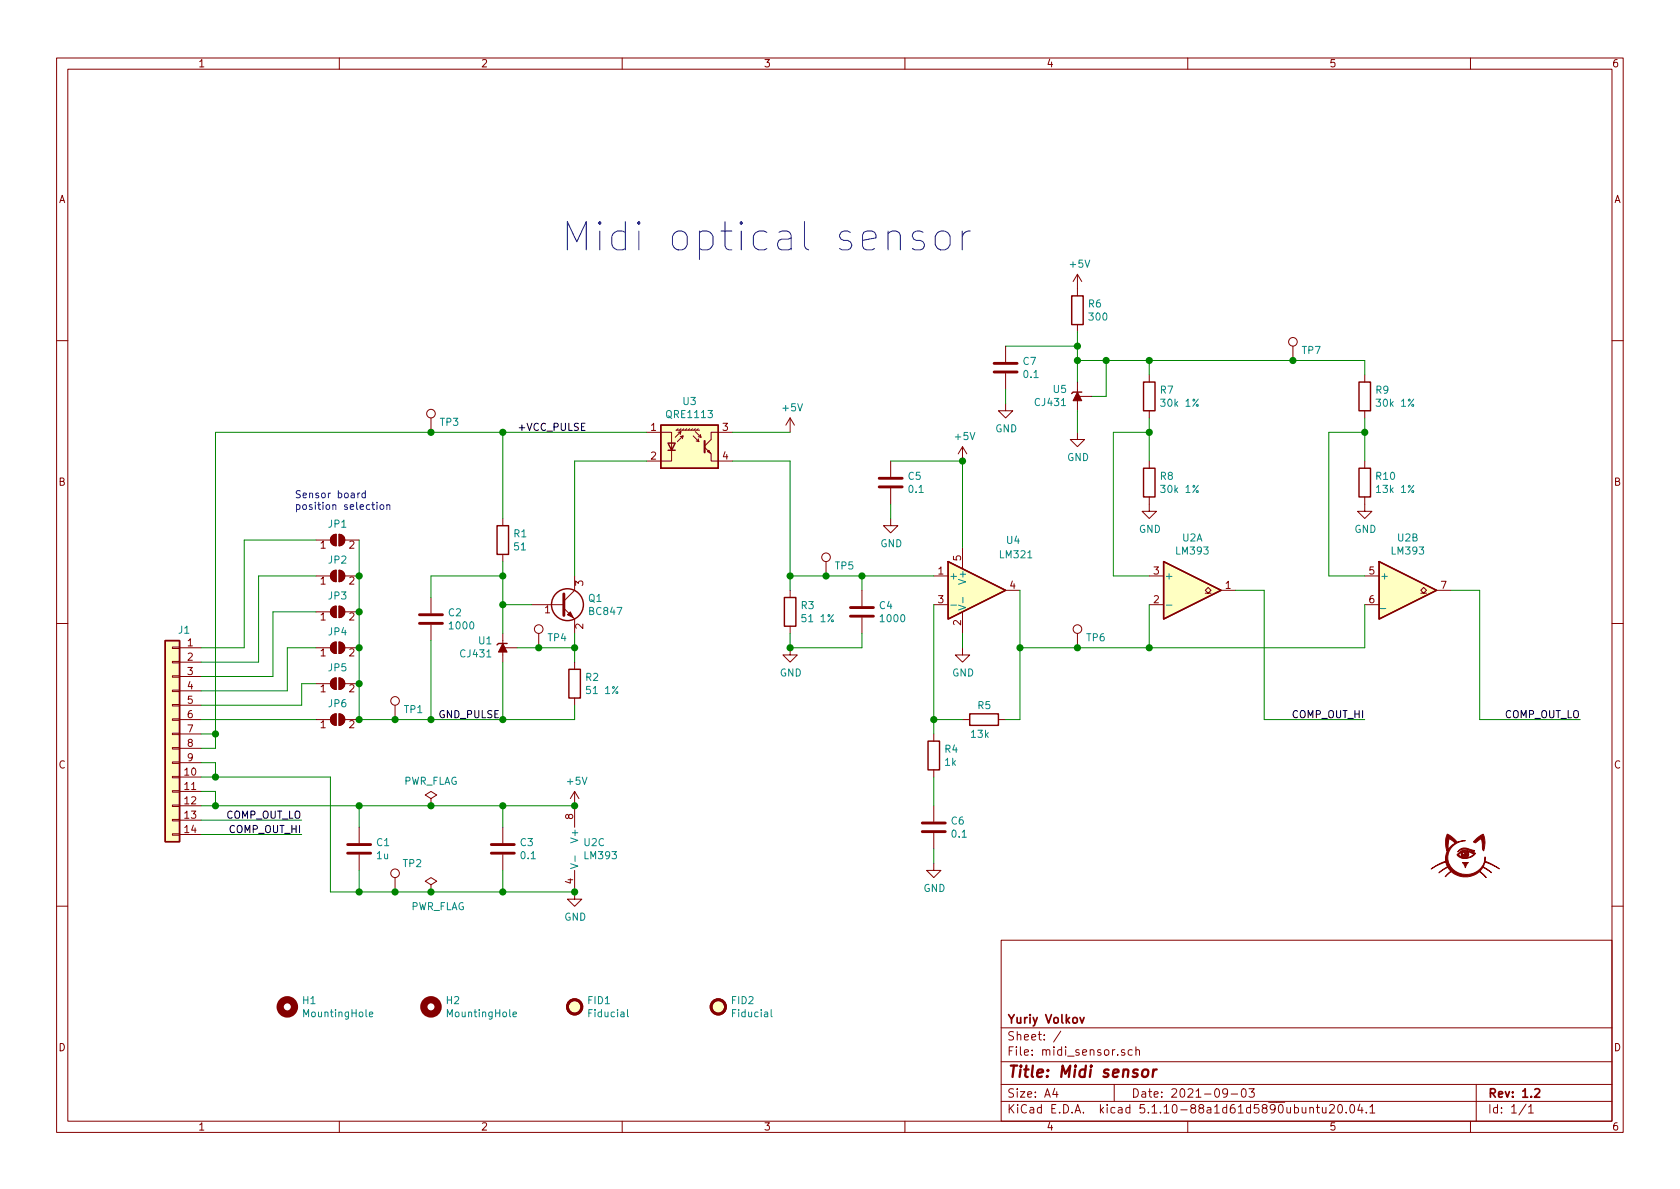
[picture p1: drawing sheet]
EESchema Schematic File Version 4
EELAYER 30 0
EELAYER END
$Descr A4 11693 8268
encoding utf-8
Sheet 1 1
Title "Midi sensor"
Date "2021-09-03"
Rev "1.2"
Comp "Yuriy Volkov"
Comment1 ""
Comment2 ""
Comment3 ""
Comment4 ""
$EndDescr
$Comp
L stamp:LOGO G1
U 1 1
P 10200 5950
F 0 "G1" H 10200 5828 60  0001 C CNN
F 1 "LOGO" H 10200 6072 60  0001 C CNN
F 2 "midi_sensor:stamp" H 10200 5950 50  0001 C CNN
F 3 "" H 10200 5950 50  0001 C CNN
	1    10200 5950
	1    0    0    -1  
$EndComp
$Comp
L Connector:TestPoint TP3
U 1 1
P 3000 3000
F 0 "TP3" H 3058 3072 50  0000 L CNN
F 1 "TestPoint" H 3058 3027 50  0001 L CNN
F 2 "midi_sensor:TP" H 3200 3000 50  0001 C CNN
F 3 "~" H 3200 3000 50  0001 C CNN
	1    3000 3000
	1    0    0    -1  
$EndComp
$Comp
L Jumper:SolderJumper_2_Open JP1
U 1 1
P 2350 3750
F 0 "JP1" H 2350 3863 50  0000 C CNN
F 1 "SolderJumper_2_Open" H 2350 3864 50  0001 C CNN
F 2 "Jumper:SolderJumper-2_P1.3mm_Open_RoundedPad1.0x1.5mm" H 2350 3750 50  0001 C CNN
F 3 "~" H 2350 3750 50  0001 C CNN
	1    2350 3750
	1    0    0    -1  
$EndComp
$Comp
L Device:C C2
U 1 1
P 3000 4300
F 0 "C2" H 3115 4346 50  0000 L CNN
F 1 "1000" H 3115 4255 50  0000 L CNN
F 2 "Capacitor_SMD:C_0603_1608Metric" H 3038 4150 50  0001 C CNN
F 3 "~" H 3000 4300 50  0001 C CNN
	1    3000 4300
	1    0    0    -1  
$EndComp
$Comp
L Device:R R1
U 1 1
P 3500 3750
F 0 "R1" H 3570 3796 50  0000 L CNN
F 1 "51" H 3570 3705 50  0000 L CNN
F 2 "Resistor_SMD:R_0603_1608Metric" V 3430 3750 50  0001 C CNN
F 3 "~" H 3500 3750 50  0001 C CNN
	1    3500 3750
	1    0    0    -1  
$EndComp
$Comp
L Amplifier_Operational:LM321 U4
U 1 1
P 6800 4100
F 0 "U4" H 7000 4450 50  0000 L CNN
F 1 "LM321" H 6950 4350 50  0000 L CNN
F 2 "Package_TO_SOT_SMD:SOT-23-5" H 6800 4100 50  0001 C CNN
F 3 "http://www.ti.com/lit/ds/symlink/lm321.pdf" H 6800 4100 50  0001 C CNN
	1    6800 4100
	1    0    0    -1  
$EndComp
$Comp
L Comparator:LM393 U2
U 3 1
P 4100 5900
F 0 "U2" H 4058 5946 50  0000 L CNN
F 1 "LM393" H 4058 5855 50  0000 L CNN
F 2 "Package_SO:SOIC-8_3.9x4.9mm_P1.27mm" H 4100 5900 50  0001 C CNN
F 3 "http://www.ti.com/lit/ds/symlink/lm393-n.pdf" H 4100 5900 50  0001 C CNN
	3    4100 5900
	1    0    0    -1  
$EndComp
$Comp
L Mechanical:MountingHole H1
U 1 1
P 2000 7000
F 0 "H1" H 2100 7046 50  0000 L CNN
F 1 "MountingHole" H 2100 6955 50  0000 L CNN
F 2 "midi_sensor:hole_D2mm" H 2000 7000 50  0001 C CNN
F 3 "~" H 2000 7000 50  0001 C CNN
	1    2000 7000
	1    0    0    -1  
$EndComp
$Comp
L Jumper:SolderJumper_2_Open JP2
U 1 1
P 2350 4000
F 0 "JP2" H 2350 4113 50  0000 C CNN
F 1 "SolderJumper_2_Open" H 2350 4114 50  0001 C CNN
F 2 "Jumper:SolderJumper-2_P1.3mm_Open_RoundedPad1.0x1.5mm" H 2350 4000 50  0001 C CNN
F 3 "~" H 2350 4000 50  0001 C CNN
	1    2350 4000
	1    0    0    -1  
$EndComp
$Comp
L Jumper:SolderJumper_2_Open JP3
U 1 1
P 2350 4250
F 0 "JP3" H 2350 4363 50  0000 C CNN
F 1 "SolderJumper_2_Open" H 2350 4364 50  0001 C CNN
F 2 "Jumper:SolderJumper-2_P1.3mm_Open_RoundedPad1.0x1.5mm" H 2350 4250 50  0001 C CNN
F 3 "~" H 2350 4250 50  0001 C CNN
	1    2350 4250
	1    0    0    -1  
$EndComp
$Comp
L Jumper:SolderJumper_2_Open JP4
U 1 1
P 2350 4500
F 0 "JP4" H 2350 4613 50  0000 C CNN
F 1 "SolderJumper_2_Open" H 2350 4614 50  0001 C CNN
F 2 "Jumper:SolderJumper-2_P1.3mm_Open_RoundedPad1.0x1.5mm" H 2350 4500 50  0001 C CNN
F 3 "~" H 2350 4500 50  0001 C CNN
	1    2350 4500
	1    0    0    -1  
$EndComp
$Comp
L Jumper:SolderJumper_2_Open JP5
U 1 1
P 2350 4750
F 0 "JP5" H 2350 4863 50  0000 C CNN
F 1 "SolderJumper_2_Open" H 2350 4864 50  0001 C CNN
F 2 "Jumper:SolderJumper-2_P1.3mm_Open_RoundedPad1.0x1.5mm" H 2350 4750 50  0001 C CNN
F 3 "~" H 2350 4750 50  0001 C CNN
	1    2350 4750
	1    0    0    -1  
$EndComp
$Comp
L Jumper:SolderJumper_2_Open JP6
U 1 1
P 2350 5000
F 0 "JP6" H 2350 5113 50  0000 C CNN
F 1 "SolderJumper_2_Open" H 2350 5114 50  0001 C CNN
F 2 "Jumper:SolderJumper-2_P1.3mm_Open_RoundedPad1.0x1.5mm" H 2350 5000 50  0001 C CNN
F 3 "~" H 2350 5000 50  0001 C CNN
	1    2350 5000
	1    0    0    -1  
$EndComp
$Comp
L Sensor_Proximity:QRE1113 U3
U 1 1
P 4800 3100
F 0 "U3" H 4800 3417 50  0000 C CNN
F 1 "QRE1113" H 4800 3326 50  0000 C CNN
F 2 "OptoDevice:OnSemi_CASE100CY" H 4800 2900 50  0001 C CNN
F 3 "http://www.onsemi.com/pub/Collateral/QRE1113-D.PDF" H 4800 3200 50  0001 C CNN
	1    4800 3100
	1    0    0    -1  
$EndComp
$Comp
L power:+5V #PWR01
U 1 1
P 4000 5600
F 0 "#PWR01" H 4000 5450 50  0001 C CNN
F 1 "+5V" H 4015 5773 50  0000 C CNN
F 2 "" H 4000 5600 50  0001 C CNN
F 3 "" H 4000 5600 50  0001 C CNN
	1    4000 5600
	1    0    0    -1  
$EndComp
$Comp
L power:GND #PWR02
U 1 1
P 4000 6200
F 0 "#PWR02" H 4000 5950 50  0001 C CNN
F 1 "GND" H 4005 6027 50  0000 C CNN
F 2 "" H 4000 6200 50  0001 C CNN
F 3 "" H 4000 6200 50  0001 C CNN
	1    4000 6200
	1    0    0    -1  
$EndComp
Wire Wire Line
	1400 4800 2000 4800
Wire Wire Line
	2000 4800 2000 4500
Wire Wire Line
	2000 4500 2200 4500
Wire Wire Line
	1400 4700 1900 4700
Wire Wire Line
	1900 4700 1900 4250
Wire Wire Line
	1900 4250 2200 4250
Wire Wire Line
	1400 4600 1800 4600
Wire Wire Line
	1800 4600 1800 4000
Wire Wire Line
	1800 4000 2200 4000
Wire Wire Line
	1400 4500 1700 4500
Wire Wire Line
	1700 4500 1700 3750
Wire Wire Line
	1700 3750 2200 3750
Wire Wire Line
	2200 4750 2100 4750
Wire Wire Line
	2100 4750 2100 4900
Wire Wire Line
	2100 4900 1400 4900
Wire Wire Line
	1400 5000 2200 5000
Wire Wire Line
	2500 5000 2500 4750
Connection ~ 2500 4000
Wire Wire Line
	2500 4000 2500 3750
Connection ~ 2500 4250
Wire Wire Line
	2500 4250 2500 4000
Connection ~ 2500 4500
Wire Wire Line
	2500 4500 2500 4250
Connection ~ 2500 4750
Wire Wire Line
	2500 4750 2500 4500
Text Notes 2050 3550 0    50   ~ 0
Sensor board\nposition selection
$Comp
L Device:R R2
U 1 1
P 4000 4750
F 0 "R2" H 4070 4796 50  0000 L CNN
F 1 "51 1%" H 4070 4705 50  0000 L CNN
F 2 "Resistor_SMD:R_0603_1608Metric" V 3930 4750 50  0001 C CNN
F 3 "~" H 4000 4750 50  0001 C CNN
	1    4000 4750
	1    0    0    -1  
$EndComp
Wire Wire Line
	3000 3000 3500 3000
Wire Wire Line
	4000 3200 4500 3200
Wire Wire Line
	4000 4400 4000 4500
Wire Wire Line
	3500 3900 3500 4000
Wire Wire Line
	3500 3600 3500 3000
Connection ~ 3500 3000
Wire Wire Line
	3000 4150 3000 4000
Wire Wire Line
	3000 4000 3500 4000
Connection ~ 3500 4000
Wire Wire Line
	3500 4000 3500 4200
Wire Wire Line
	3700 4200 3500 4200
Connection ~ 3500 4200
Wire Wire Line
	3500 4200 3500 4400
Wire Wire Line
	3600 4500 3750 4500
Connection ~ 4000 4500
Wire Wire Line
	4000 4500 4000 4600
Wire Wire Line
	1400 5200 1500 5200
Wire Wire Line
	4000 5000 4000 4900
Wire Wire Line
	3000 4450 3000 5000
Wire Wire Line
	3500 4600 3500 5000
Wire Wire Line
	3500 5000 4000 5000
Wire Wire Line
	1400 5100 1500 5100
Wire Wire Line
	1500 5100 1500 5200
Wire Wire Line
	2300 6200 2300 5400
Wire Wire Line
	2300 5400 1500 5400
$Comp
L Connector:TestPoint TP2
U 1 1
P 2750 6200
F 0 "TP2" H 2800 6400 50  0000 L CNN
F 1 "TestPoint" H 2808 6227 50  0001 L CNN
F 2 "midi_sensor:TP" H 2950 6200 50  0001 C CNN
F 3 "~" H 2950 6200 50  0001 C CNN
	1    2750 6200
	1    0    0    -1  
$EndComp
$Comp
L Connector:TestPoint TP1
U 1 1
P 2750 5000
F 0 "TP1" H 2808 5072 50  0000 L CNN
F 1 "TestPoint" H 2808 5027 50  0001 L CNN
F 2 "midi_sensor:TP" H 2950 5000 50  0001 C CNN
F 3 "~" H 2950 5000 50  0001 C CNN
	1    2750 5000
	1    0    0    -1  
$EndComp
Text Label 3600 3000 0    50   ~ 0
+VCC_PULSE
Text Label 3050 5000 0    50   ~ 0
GND_PULSE
$Comp
L Mechanical:MountingHole H2
U 1 1
P 3000 7000
F 0 "H2" H 3100 7046 50  0000 L CNN
F 1 "MountingHole" H 3100 6955 50  0000 L CNN
F 2 "midi_sensor:hole_D2mm" H 3000 7000 50  0001 C CNN
F 3 "~" H 3000 7000 50  0001 C CNN
	1    3000 7000
	1    0    0    -1  
$EndComp
Text Notes 3900 1750 0    197  ~ 0
Midi optical sensor
$Comp
L Connector:TestPoint TP4
U 1 1
P 3750 4500
F 0 "TP4" H 3808 4572 50  0000 L CNN
F 1 "TestPoint" H 3808 4527 50  0001 L CNN
F 2 "midi_sensor:TP" H 3950 4500 50  0001 C CNN
F 3 "~" H 3950 4500 50  0001 C CNN
	1    3750 4500
	1    0    0    -1  
$EndComp
Connection ~ 3750 4500
Wire Wire Line
	3750 4500 4000 4500
$Comp
L Device:R R3
U 1 1
P 5500 4250
F 0 "R3" H 5570 4296 50  0000 L CNN
F 1 "51 1%" H 5570 4205 50  0000 L CNN
F 2 "Resistor_SMD:R_0603_1608Metric" V 5430 4250 50  0001 C CNN
F 3 "~" H 5500 4250 50  0001 C CNN
	1    5500 4250
	1    0    0    -1  
$EndComp
$Comp
L Device:C C4
U 1 1
P 6000 4250
F 0 "C4" H 6115 4296 50  0000 L CNN
F 1 "1000" H 6115 4205 50  0000 L CNN
F 2 "Capacitor_SMD:C_0603_1608Metric" H 6038 4100 50  0001 C CNN
F 3 "~" H 6000 4250 50  0001 C CNN
	1    6000 4250
	1    0    0    -1  
$EndComp
Wire Wire Line
	2750 5000 3000 5000
$Comp
L Device:C C5
U 1 1
P 6200 3350
F 0 "C5" H 6315 3396 50  0000 L CNN
F 1 "0.1" H 6315 3305 50  0000 L CNN
F 2 "Capacitor_SMD:C_0603_1608Metric" H 6238 3200 50  0001 C CNN
F 3 "~" H 6200 3350 50  0001 C CNN
	1    6200 3350
	1    0    0    -1  
$EndComp
$Comp
L Connector:TestPoint TP5
U 1 1
P 5750 4000
F 0 "TP5" H 5808 4072 50  0000 L CNN
F 1 "TestPoint" H 5808 4027 50  0001 L CNN
F 2 "midi_sensor:TP" H 5950 4000 50  0001 C CNN
F 3 "~" H 5950 4000 50  0001 C CNN
	1    5750 4000
	1    0    0    -1  
$EndComp
$Comp
L Device:R R4
U 1 1
P 6500 5250
F 0 "R4" H 6570 5296 50  0000 L CNN
F 1 "1k" H 6570 5205 50  0000 L CNN
F 2 "Resistor_SMD:R_0603_1608Metric" V 6430 5250 50  0001 C CNN
F 3 "~" H 6500 5250 50  0001 C CNN
	1    6500 5250
	1    0    0    -1  
$EndComp
$Comp
L Device:C C6
U 1 1
P 6500 5750
F 0 "C6" H 6615 5796 50  0000 L CNN
F 1 "0.1" H 6615 5705 50  0000 L CNN
F 2 "Capacitor_SMD:C_0603_1608Metric" H 6538 5600 50  0001 C CNN
F 3 "~" H 6500 5750 50  0001 C CNN
	1    6500 5750
	1    0    0    -1  
$EndComp
$Comp
L Device:R R5
U 1 1
P 6850 5000
F 0 "R5" V 6750 4950 50  0000 L CNN
F 1 "13k" V 6950 4900 50  0000 L CNN
F 2 "Resistor_SMD:R_0603_1608Metric" V 6780 5000 50  0001 C CNN
F 3 "~" H 6850 5000 50  0001 C CNN
	1    6850 5000
	0    1    1    0   
$EndComp
$Comp
L power:GND #PWR06
U 1 1
P 6500 6000
F 0 "#PWR06" H 6500 5750 50  0001 C CNN
F 1 "GND" H 6505 5827 50  0000 C CNN
F 2 "" H 6500 6000 50  0001 C CNN
F 3 "" H 6500 6000 50  0001 C CNN
	1    6500 6000
	1    0    0    -1  
$EndComp
$Comp
L power:+5V #PWR07
U 1 1
P 6700 3200
F 0 "#PWR07" H 6700 3050 50  0001 C CNN
F 1 "+5V" H 6715 3373 50  0000 C CNN
F 2 "" H 6700 3200 50  0001 C CNN
F 3 "" H 6700 3200 50  0001 C CNN
	1    6700 3200
	1    0    0    -1  
$EndComp
$Comp
L power:+5V #PWR03
U 1 1
P 5500 3000
F 0 "#PWR03" H 5500 2850 50  0001 C CNN
F 1 "+5V" H 5515 3173 50  0000 C CNN
F 2 "" H 5500 3000 50  0001 C CNN
F 3 "" H 5500 3000 50  0001 C CNN
	1    5500 3000
	1    0    0    -1  
$EndComp
$Comp
L power:GND #PWR08
U 1 1
P 6700 4500
F 0 "#PWR08" H 6700 4250 50  0001 C CNN
F 1 "GND" H 6705 4327 50  0000 C CNN
F 2 "" H 6700 4500 50  0001 C CNN
F 3 "" H 6700 4500 50  0001 C CNN
	1    6700 4500
	1    0    0    -1  
$EndComp
$Comp
L power:GND #PWR05
U 1 1
P 6200 3600
F 0 "#PWR05" H 6200 3350 50  0001 C CNN
F 1 "GND" H 6205 3427 50  0000 C CNN
F 2 "" H 6200 3600 50  0001 C CNN
F 3 "" H 6200 3600 50  0001 C CNN
	1    6200 3600
	1    0    0    -1  
$EndComp
Wire Wire Line
	5500 4000 5750 4000
Connection ~ 5500 4000
Wire Wire Line
	5500 4000 5500 4100
Connection ~ 5750 4000
Wire Wire Line
	5750 4000 6000 4000
Wire Wire Line
	5100 3200 5500 3200
$Comp
L power:GND #PWR04
U 1 1
P 5500 4500
F 0 "#PWR04" H 5500 4250 50  0001 C CNN
F 1 "GND" H 5505 4327 50  0000 C CNN
F 2 "" H 5500 4500 50  0001 C CNN
F 3 "" H 5500 4500 50  0001 C CNN
	1    5500 4500
	1    0    0    -1  
$EndComp
Wire Wire Line
	5500 4400 5500 4500
Wire Wire Line
	6000 4400 6000 4500
Wire Wire Line
	6000 4500 5500 4500
Connection ~ 5500 4500
Wire Wire Line
	6000 4100 6000 4000
Connection ~ 6000 4000
Wire Wire Line
	6000 4000 6500 4000
Wire Wire Line
	6700 4400 6700 4500
Wire Wire Line
	6700 3800 6700 3200
Wire Wire Line
	6200 3200 6700 3200
Connection ~ 6700 3200
Wire Wire Line
	6200 3500 6200 3600
Wire Wire Line
	6500 4200 6500 5000
Wire Wire Line
	6700 5000 6500 5000
Connection ~ 6500 5000
Wire Wire Line
	6500 5000 6500 5100
Wire Wire Line
	6500 5400 6500 5600
Wire Wire Line
	6500 5900 6500 6000
Wire Wire Line
	7100 5000 7100 4500
Wire Wire Line
	7000 5000 7100 5000
Wire Wire Line
	3000 5000 3500 5000
Connection ~ 3000 5000
Connection ~ 3500 5000
$Comp
L Device:R R7
U 1 1
P 8000 2750
F 0 "R7" H 8070 2796 50  0000 L CNN
F 1 "30k 1%" H 8070 2705 50  0000 L CNN
F 2 "Resistor_SMD:R_0603_1608Metric" V 7930 2750 50  0001 C CNN
F 3 "~" H 8000 2750 50  0001 C CNN
	1    8000 2750
	1    0    0    -1  
$EndComp
$Comp
L Device:R R6
U 1 1
P 7500 2150
F 0 "R6" H 7570 2196 50  0000 L CNN
F 1 "300" H 7570 2105 50  0000 L CNN
F 2 "Resistor_SMD:R_0603_1608Metric" V 7430 2150 50  0001 C CNN
F 3 "~" H 7500 2150 50  0001 C CNN
	1    7500 2150
	1    0    0    -1  
$EndComp
$Comp
L Device:R R8
U 1 1
P 8000 3350
F 0 "R8" H 8070 3396 50  0000 L CNN
F 1 "30k 1%" H 8070 3305 50  0000 L CNN
F 2 "Resistor_SMD:R_0603_1608Metric" V 7930 3350 50  0001 C CNN
F 3 "~" H 8000 3350 50  0001 C CNN
	1    8000 3350
	1    0    0    -1  
$EndComp
$Comp
L Device:R R9
U 1 1
P 9500 2750
F 0 "R9" H 9570 2796 50  0000 L CNN
F 1 "30k 1%" H 9570 2705 50  0000 L CNN
F 2 "Resistor_SMD:R_0603_1608Metric" V 9430 2750 50  0001 C CNN
F 3 "~" H 9500 2750 50  0001 C CNN
	1    9500 2750
	1    0    0    -1  
$EndComp
$Comp
L Device:R R10
U 1 1
P 9500 3350
F 0 "R10" H 9570 3396 50  0000 L CNN
F 1 "13k 1%" H 9570 3305 50  0000 L CNN
F 2 "Resistor_SMD:R_0603_1608Metric" V 9430 3350 50  0001 C CNN
F 3 "~" H 9500 3350 50  0001 C CNN
	1    9500 3350
	1    0    0    -1  
$EndComp
$Comp
L Comparator:LM393 U2
U 2 1
P 9800 4100
F 0 "U2" H 9800 4467 50  0000 C CNN
F 1 "LM393" H 9800 4376 50  0000 C CNN
F 2 "Package_SO:SOIC-8_3.9x4.9mm_P1.27mm" H 9800 4100 50  0001 C CNN
F 3 "http://www.ti.com/lit/ds/symlink/lm393-n.pdf" H 9800 4100 50  0001 C CNN
	2    9800 4100
	1    0    0    -1  
$EndComp
$Comp
L Comparator:LM393 U2
U 1 1
P 8300 4100
F 0 "U2" H 8300 4467 50  0000 C CNN
F 1 "LM393" H 8300 4376 50  0000 C CNN
F 2 "Package_SO:SOIC-8_3.9x4.9mm_P1.27mm" H 8300 4100 50  0001 C CNN
F 3 "http://www.ti.com/lit/ds/symlink/lm393-n.pdf" H 8300 4100 50  0001 C CNN
	1    8300 4100
	1    0    0    -1  
$EndComp
Wire Wire Line
	9500 4200 9500 4500
Connection ~ 7100 4500
Wire Wire Line
	7100 4500 7100 4100
Wire Wire Line
	8000 4200 8000 4500
Connection ~ 8000 4500
Wire Wire Line
	8000 4500 7500 4500
Wire Wire Line
	8000 4000 7750 4000
Wire Wire Line
	7750 4000 7750 3000
Wire Wire Line
	7750 3000 8000 3000
Wire Wire Line
	8000 3000 8000 2900
Connection ~ 8000 3000
Wire Wire Line
	9500 4000 9250 4000
Wire Wire Line
	9250 4000 9250 3000
Wire Wire Line
	9250 3000 9500 3000
Wire Wire Line
	9500 3000 9500 2900
Connection ~ 9500 3000
Wire Wire Line
	7500 2500 7700 2500
Wire Wire Line
	9500 2500 9500 2600
Connection ~ 7500 2500
Wire Wire Line
	7500 2500 7500 2650
Wire Wire Line
	8000 2600 8000 2500
Connection ~ 8000 2500
Wire Wire Line
	8000 2500 9000 2500
Wire Wire Line
	7600 2750 7700 2750
Wire Wire Line
	7700 2750 7700 2500
Connection ~ 7700 2500
Wire Wire Line
	7700 2500 8000 2500
$Comp
L power:GND #PWR011
U 1 1
P 7500 3000
F 0 "#PWR011" H 7500 2750 50  0001 C CNN
F 1 "GND" H 7505 2827 50  0000 C CNN
F 2 "" H 7500 3000 50  0001 C CNN
F 3 "" H 7500 3000 50  0001 C CNN
	1    7500 3000
	1    0    0    -1  
$EndComp
$Comp
L power:GND #PWR012
U 1 1
P 8000 3500
F 0 "#PWR012" H 8000 3250 50  0001 C CNN
F 1 "GND" H 8005 3327 50  0000 C CNN
F 2 "" H 8000 3500 50  0001 C CNN
F 3 "" H 8000 3500 50  0001 C CNN
	1    8000 3500
	1    0    0    -1  
$EndComp
$Comp
L power:GND #PWR013
U 1 1
P 9500 3500
F 0 "#PWR013" H 9500 3250 50  0001 C CNN
F 1 "GND" H 9505 3327 50  0000 C CNN
F 2 "" H 9500 3500 50  0001 C CNN
F 3 "" H 9500 3500 50  0001 C CNN
	1    9500 3500
	1    0    0    -1  
$EndComp
$Comp
L Device:C C3
U 1 1
P 3500 5900
F 0 "C3" H 3615 5946 50  0000 L CNN
F 1 "0.1" H 3615 5855 50  0000 L CNN
F 2 "Capacitor_SMD:C_0603_1608Metric" H 3538 5750 50  0001 C CNN
F 3 "~" H 3500 5900 50  0001 C CNN
	1    3500 5900
	1    0    0    -1  
$EndComp
Wire Wire Line
	4000 5600 3500 5600
Wire Wire Line
	4000 6200 3500 6200
Wire Wire Line
	3500 6050 3500 6200
Connection ~ 3500 6200
Wire Wire Line
	3500 6200 3000 6200
Wire Wire Line
	3500 5750 3500 5600
Connection ~ 3500 5600
Wire Wire Line
	3500 5600 3000 5600
$Comp
L power:+5V #PWR010
U 1 1
P 7500 2000
F 0 "#PWR010" H 7500 1850 50  0001 C CNN
F 1 "+5V" H 7515 2173 50  0000 C CNN
F 2 "" H 7500 2000 50  0001 C CNN
F 3 "" H 7500 2000 50  0001 C CNN
	1    7500 2000
	1    0    0    -1  
$EndComp
Text Label 11000 5000 2    50   ~ 0
COMP_OUT_LO
Text Label 9500 5000 2    50   ~ 0
COMP_OUT_HI
Wire Wire Line
	7500 2850 7500 3000
$Comp
L power:PWR_FLAG #FLG01
U 1 1
P 3000 5600
F 0 "#FLG01" H 3000 5675 50  0001 C CNN
F 1 "PWR_FLAG" H 3000 5773 50  0000 C CNN
F 2 "" H 3000 5600 50  0001 C CNN
F 3 "~" H 3000 5600 50  0001 C CNN
	1    3000 5600
	1    0    0    -1  
$EndComp
Connection ~ 3000 5600
$Comp
L power:PWR_FLAG #FLG02
U 1 1
P 3000 6200
F 0 "#FLG02" H 3000 6275 50  0001 C CNN
F 1 "PWR_FLAG" H 3050 6100 50  0000 C CNN
F 2 "" H 3000 6200 50  0001 C CNN
F 3 "~" H 3000 6200 50  0001 C CNN
	1    3000 6200
	1    0    0    -1  
$EndComp
Connection ~ 3000 6200
Wire Wire Line
	3000 6200 2750 6200
$Comp
L Connector:TestPoint TP6
U 1 1
P 7500 4500
F 0 "TP6" H 7558 4572 50  0000 L CNN
F 1 "TestPoint" H 7558 4527 50  0001 L CNN
F 2 "midi_sensor:TP" H 7700 4500 50  0001 C CNN
F 3 "~" H 7700 4500 50  0001 C CNN
	1    7500 4500
	1    0    0    -1  
$EndComp
Connection ~ 7500 4500
Wire Wire Line
	7500 4500 7100 4500
$Comp
L Connector:TestPoint TP7
U 1 1
P 9000 2500
F 0 "TP7" H 9058 2572 50  0000 L CNN
F 1 "TestPoint" H 9058 2527 50  0001 L CNN
F 2 "midi_sensor:TP" H 9200 2500 50  0001 C CNN
F 3 "~" H 9200 2500 50  0001 C CNN
	1    9000 2500
	1    0    0    -1  
$EndComp
Connection ~ 9000 2500
Wire Wire Line
	9000 2500 9500 2500
$Comp
L Device:C C1
U 1 1
P 2500 5900
F 0 "C1" H 2615 5946 50  0000 L CNN
F 1 "1u" H 2615 5855 50  0000 L CNN
F 2 "Capacitor_SMD:C_0603_1608Metric" H 2538 5750 50  0001 C CNN
F 3 "~" H 2500 5900 50  0001 C CNN
	1    2500 5900
	1    0    0    -1  
$EndComp
Connection ~ 2750 6200
Wire Wire Line
	2300 6200 2500 6200
Wire Wire Line
	2500 5750 2500 5600
Connection ~ 2500 5600
Wire Wire Line
	2500 6050 2500 6200
Connection ~ 2500 6200
$Comp
L Device:C C7
U 1 1
P 7000 2550
F 0 "C7" H 7115 2596 50  0000 L CNN
F 1 "0.1" H 7115 2505 50  0000 L CNN
F 2 "Capacitor_SMD:C_0603_1608Metric" H 7038 2400 50  0001 C CNN
F 3 "~" H 7000 2550 50  0001 C CNN
	1    7000 2550
	1    0    0    -1  
$EndComp
$Comp
L power:GND #PWR09
U 1 1
P 7000 2800
F 0 "#PWR09" H 7000 2550 50  0001 C CNN
F 1 "GND" H 7005 2627 50  0000 C CNN
F 2 "" H 7000 2800 50  0001 C CNN
F 3 "" H 7000 2800 50  0001 C CNN
	1    7000 2800
	1    0    0    -1  
$EndComp
Wire Wire Line
	7000 2800 7000 2700
Wire Wire Line
	7000 2400 7500 2400
Wire Wire Line
	7500 2300 7500 2400
Connection ~ 7500 2400
Wire Wire Line
	7500 2400 7500 2500
$Comp
L Reference_Voltage:TL432DBZ U1
U 1 1
P 3500 4500
F 0 "U1" V 3546 4431 50  0000 R CNN
F 1 "CJ431" V 3455 4431 50  0000 R CNN
F 2 "Package_TO_SOT_SMD:SOT-23" H 3500 4350 50  0001 C CIN
F 3 "http://www.ti.com/lit/ds/symlink/tl431.pdf" H 3500 4500 50  0001 C CIN
	1    3500 4500
	0    1    -1   0   
$EndComp
$Comp
L Reference_Voltage:TL432DBZ U5
U 1 1
P 7500 2750
F 0 "U5" V 7546 2681 50  0000 R CNN
F 1 "CJ431" V 7455 2681 50  0000 R CNN
F 2 "Package_TO_SOT_SMD:SOT-23" H 7500 2600 50  0001 C CIN
F 3 "http://www.ti.com/lit/ds/symlink/tl431.pdf" H 7500 2750 50  0001 C CIN
	1    7500 2750
	0    1    -1   0   
$EndComp
$Comp
L Mechanical:Fiducial FID1
U 1 1
P 4000 7000
F 0 "FID1" H 4085 7046 50  0000 L CNN
F 1 "Fiducial" H 4085 6955 50  0000 L CNN
F 2 "Fiducial:Fiducial_1mm_Mask2mm" H 4000 7000 50  0001 C CNN
F 3 "~" H 4000 7000 50  0001 C CNN
	1    4000 7000
	1    0    0    -1  
$EndComp
$Comp
L Mechanical:Fiducial FID2
U 1 1
P 5000 7000
F 0 "FID2" H 5085 7046 50  0000 L CNN
F 1 "Fiducial" H 5085 6955 50  0000 L CNN
F 2 "Fiducial:Fiducial_1mm_Mask2mm" H 5000 7000 50  0001 C CNN
F 3 "~" H 5000 7000 50  0001 C CNN
	1    5000 7000
	1    0    0    -1  
$EndComp
Wire Wire Line
	4000 3200 4000 4000
Wire Wire Line
	3500 3000 4500 3000
Wire Wire Line
	5100 3000 5500 3000
Wire Wire Line
	5500 3200 5500 4000
Wire Wire Line
	8000 4500 9500 4500
Wire Wire Line
	10300 5000 11000 5000
Wire Wire Line
	8800 5000 9500 5000
Connection ~ 4000 6200
Connection ~ 4000 5600
Wire Wire Line
	2500 5600 3000 5600
Wire Wire Line
	2500 6200 2750 6200
$Comp
L Connector_Generic:Conn_01x14 J1
U 1 1
P 1200 5100
F 0 "J1" H 1118 5825 50  0000 C CNN
F 1 "Conn_01x14" H 1118 5826 50  0001 C CNN
F 2 "midi_sensor:edge_connector" H 1200 5100 50  0001 C CNN
F 3 "~" H 1200 5100 50  0001 C CNN
	1    1200 5100
	-1   0    0    -1  
$EndComp
Text Label 2100 5800 2    50   ~ 0
COMP_OUT_HI
Text Label 2100 5700 2    50   ~ 0
COMP_OUT_LO
Wire Wire Line
	1400 5800 2100 5800
Wire Wire Line
	1400 5700 2100 5700
Wire Wire Line
	1400 5600 1500 5600
Wire Wire Line
	2500 5000 2750 5000
Connection ~ 2500 5000
Connection ~ 2750 5000
Wire Wire Line
	1500 5100 1500 3000
Wire Wire Line
	1500 3000 3000 3000
Connection ~ 1500 5100
Connection ~ 3000 3000
Wire Wire Line
	1400 5300 1500 5300
Wire Wire Line
	1500 5300 1500 5400
Connection ~ 1500 5400
Wire Wire Line
	1500 5400 1400 5400
Wire Wire Line
	1400 5500 1500 5500
Wire Wire Line
	1500 5500 1500 5600
Connection ~ 1500 5600
Wire Wire Line
	1500 5600 2500 5600
$Comp
L Transistor_BJT:BC847 Q1
U 1 1
P 3900 4200
F 0 "Q1" H 4091 4246 50  0000 L CNN
F 1 "BC847" H 4091 4155 50  0000 L CNN
F 2 "Package_TO_SOT_SMD:SOT-23" H 4100 4125 50  0001 L CIN
F 3 "http://www.infineon.com/dgdl/Infineon-BC847SERIES_BC848SERIES_BC849SERIES_BC850SERIES-DS-v01_01-en.pdf?fileId=db3a304314dca389011541d4630a1657" H 3900 4200 50  0001 L CNN
	1    3900 4200
	1    0    0    -1  
$EndComp
Wire Wire Line
	8000 3000 8000 3200
Wire Wire Line
	9500 3000 9500 3200
Wire Wire Line
	8600 4100 8800 4100
Wire Wire Line
	8800 4100 8800 5000
Wire Wire Line
	10100 4100 10300 4100
Wire Wire Line
	10300 4100 10300 5000
$EndSCHEMATC
